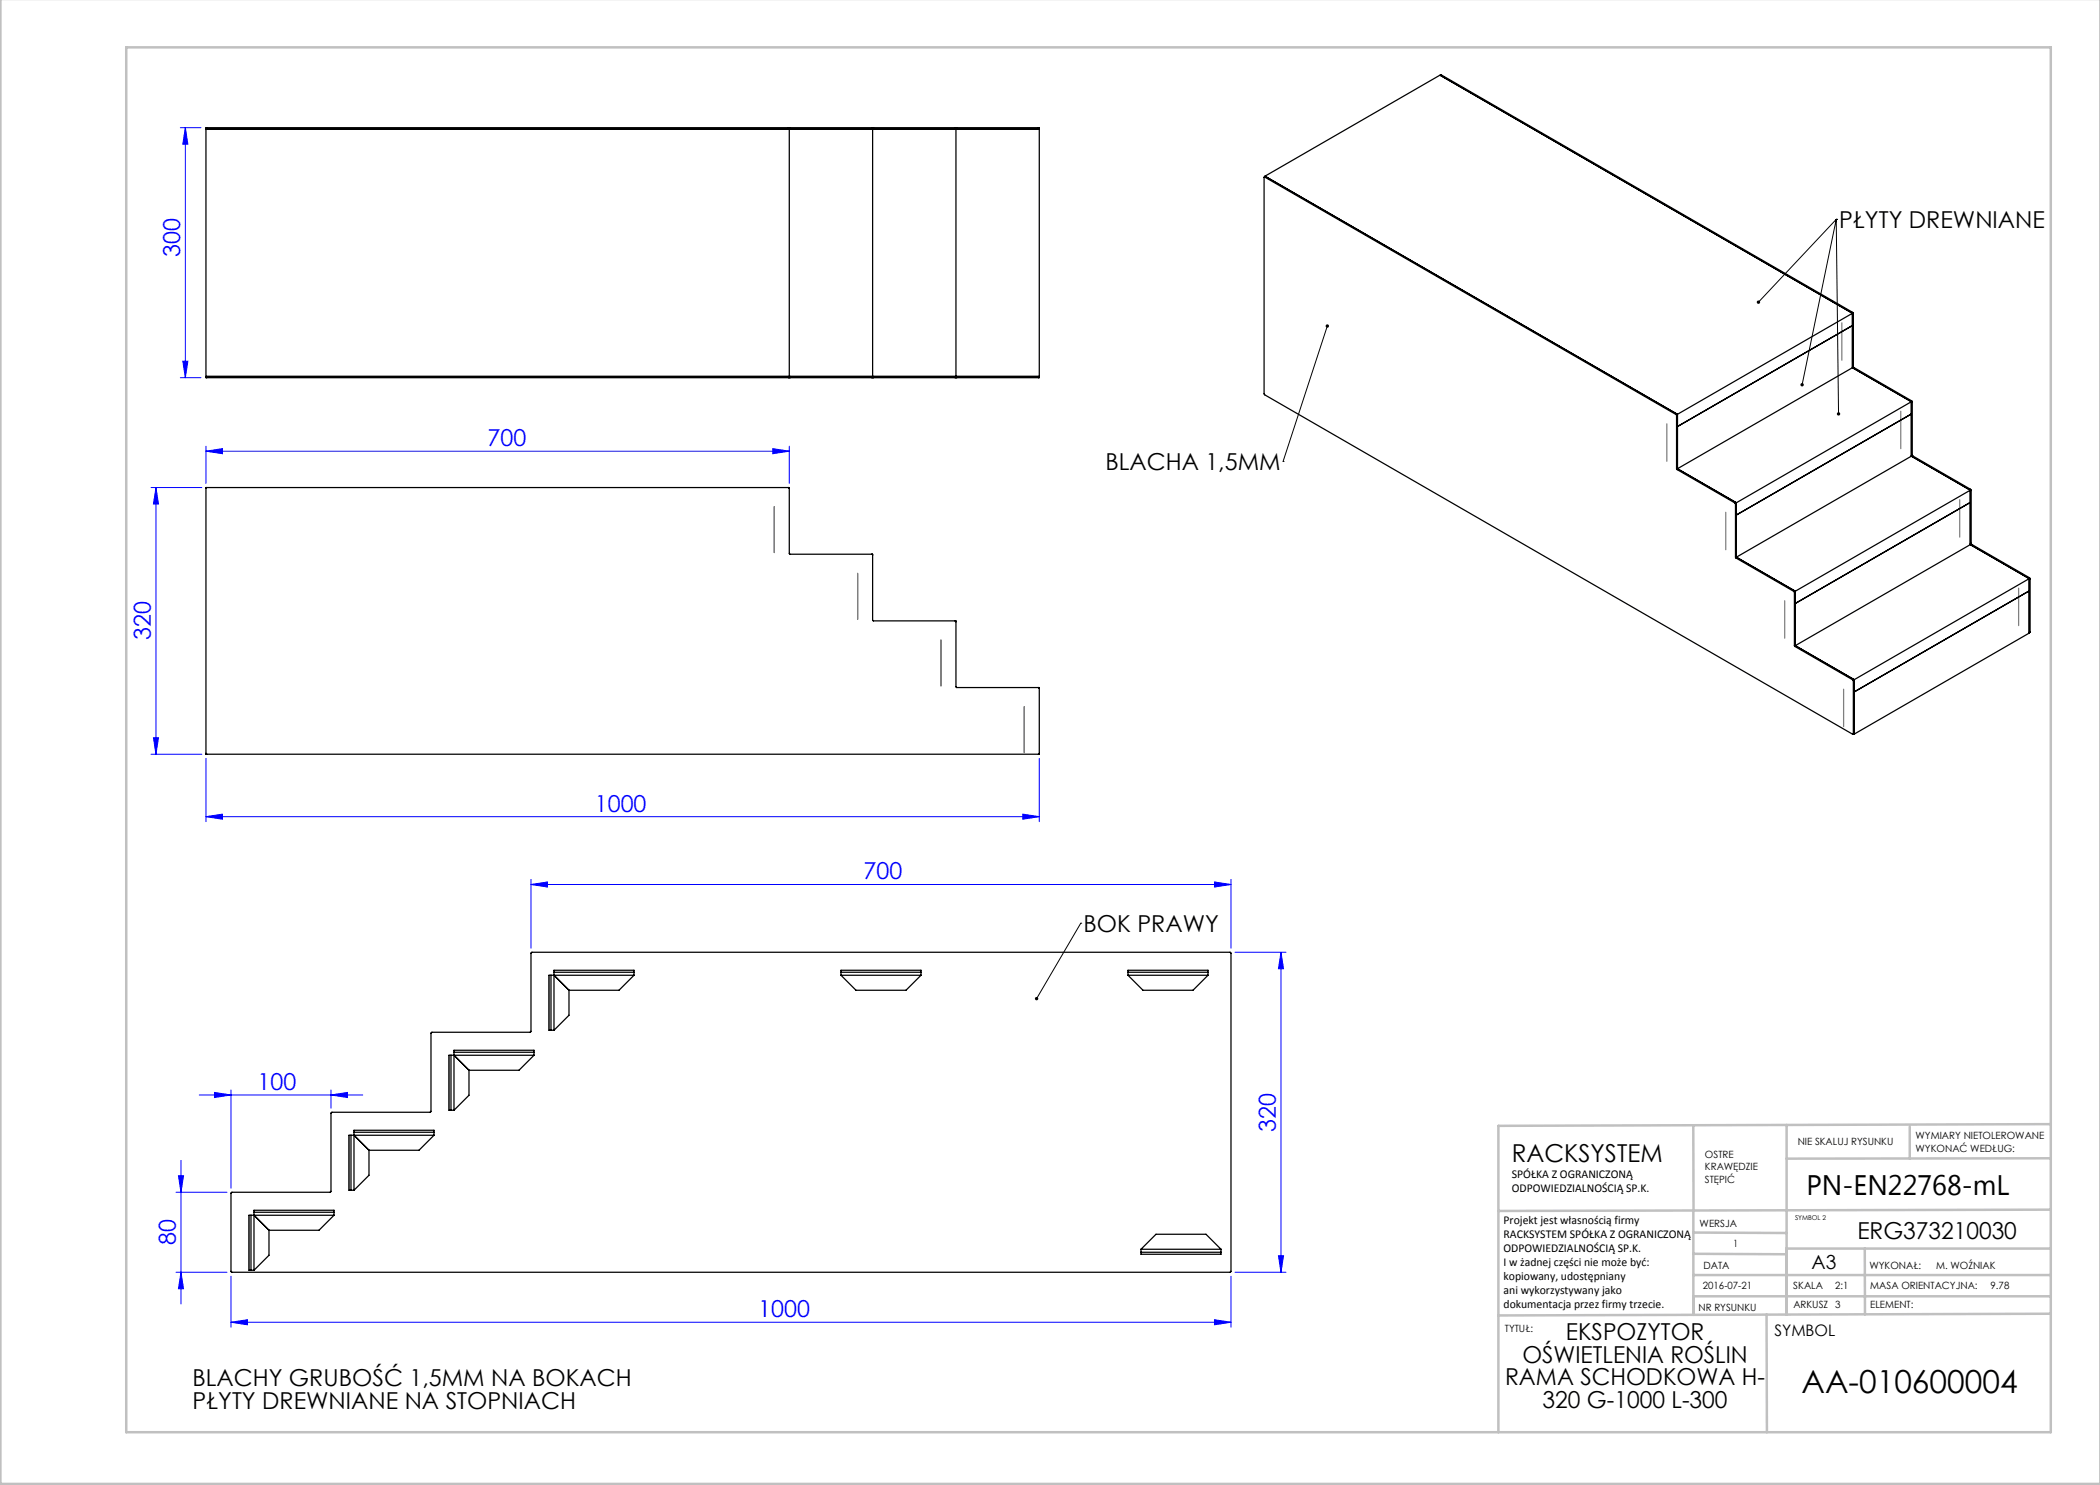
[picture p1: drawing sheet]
<svg xmlns="http://www.w3.org/2000/svg" width="420mm" height="297mm" viewBox="0 0 420 297" stroke-linecap="round" stroke-linejoin="round" font-family="sans-serif">
<g fill="none" stroke="#00f" stroke-width=".2">
<path d="M36.1 25.5h4.1M37.1 25.5l.5 3.3h-1zM37.1 25.5v50M36.1 75.5h4.1M36.6 72.2h1l-.5 3.3zM30.2 97.5h10.2M31.2 97.5l.5 3.3h-1zM31.2 97.5v53.3M41.2 90.2l3.3-.5v1zM41.2 89.2v7.5M41.2 90.2h116.7M154.6 89.7l3.3 .5-3.3 .5z"/>
<path d="M157.9 89.2v7.5M30.2 150.8h10.2M30.7 147.5h1l-.5 3.3zM41.2 151.7v12.6M207.9 151.7v12.6M41.2 163.3l3.3-.5v1zM41.2 163.3h166.7M106.2 176.9l3.3-.5v1zM106.2 175.9v13.8M106.2 176.9h140M204.6 162.8l3.3 .5-3.3 .5zM242.9 176.4l3.3 .5-3.3 .5z"/>
<path d="M246.2 175.9v13.8M247 190.5h10.2M256.2 190.5v64M256.2 190.5l.5 3.3h-1zM39.8 219h32.7M42.9 218.5l3.3 .5-3.3 .5zM46.2 218v19.7M66.2 219l3.3-.5v1zM66.2 218v3.7M35.2 238.5h10.2M35.7 235.1h1l-.5 3.4zM36.2 232.1v28.7"/>
<path d="M35.2 254.5h10.2M36.2 254.5l.5 3.3h-1zM46.2 255.3v10.2M246.2 255.3v10.2M247 254.5h10.2M255.7 251.1h1l-.5 3.4zM46.2 264.5l3.3-.6v1.1zM46.2 264.5h200M242.9 263.9l3.3 .6-3.3 .5z"/>
</g>
<g fill="none" stroke="#c0c0c0" stroke-width=".5">
<path d="M.1 -.1v296.9h419.9M25.2 9.5h385v276.9h-385zM338.7 225.2v16.9M357.3 225v37.9M382 225.4v6.3M410.1 224.8l-110.4 .4v61.2M410.1 231.7h-52.8M338.7 259.3h71.5M338.7 255h71.5M338.7 250.8l18.6 .1M338.7 246.5l18.6 .1M338.7 242.1v20.9"/>
<path d="M373 249.7v13.2M410.1 241.9l-110.4 .3M410.2 249.7h-52.9v13.2M353.3 262.9l.1 23.5M410.2 262.7l-110.5 .4"/>
</g>
<g fill="none" stroke="#808080" stroke-width=".25">
<path d="M368.4 64.6v7.4M333.4 84.8v7.5M380.2 82.3v7.4M391.9 99.9v7.5M154.9 101.3v9.2M171.5 114.7v9.1M345.2 102.5v7.4M403.7 117.6v7.5M188.2 128v9.2M356.9 120.1v7.5M368.7 137.8v7.5M204.9 141.3v9.2"/>
<path d="M109.8 195.1v11M89.8 211.1v11M69.8 227.1v11M49.8 243.1v11"/>
</g>
<path d="M367.2 43.9h.1M367.2 43.9l-15.5 16.5M367.2 43.9l-6.8 33.1M367.2 43.9l.5 38.9M265.5 65.2l-8.9 27.1M256.6 92.3h.1M216.1 184.6h.1M216.1 184.6l-8.8 15.1" fill="none" stroke="#000" stroke-width=".2"/>
<g fill="#00f">
<path d="M46.2 264.5l3.3-.6v1.1zM242.9 263.9l3.3 .6-3.3 .5zM106.2 176.9l3.3-.5v1zM242.9 176.4l3.3 .5-3.3 .5zM42.9 218.5l3.3 .5-3.3 .5zM66.2 219l3.3-.5v1zM41.2 90.2l3.3-.5v1zM154.6 89.7l3.3 .5-3.3 .5zM41.2 163.3l3.3-.5v1zM204.6 162.8l3.3 .5-3.3 .5z"/>
<path d="M36.2 254.5l.5 3.3h-1zM35.7 235.1h1l-.5 3.4zM255.7 251.1h1l-.5 3.4zM256.2 190.5l.5 3.3h-1z"/>
<path d="M31.2 97.5l.5 3.3h-1zM30.7 147.5h1l-.5 3.3z"/>
<path d="M37.1 25.5l.5 3.3h-1zM36.6 72.2h1l-.5 3.3z"/>
</g>
<path d="M351.4 60.2l.1 .5 .2-.3-.2 .3a.34 .34 0 0 0 .4 0 .34 .34 0 0 0 0-.5 .34 .34 0 0 0-.5 0zM360.2 76.7a.34 .34 0 0 0-.1 .3 .34 .34 0 0 0 .3 .3v-.3v.3a.34 .34 0 0 0 .4-.4 .34 .34 0 0 0-.6-.2zM367.4 82.6a.34 .34 0 0 0 0 .3 .34 .34 0 0 0 .3 .2v-.3v.3a.34 .34 0 0 0 .3-.5 .34 .34 0 0 0-.6 0zM265.2 64.9a.34 .34 0 0 0 0 .6 .34 .34 0 0 0 .6-.1 .34 .34 0 0 0-.2-.5l-.1 .3 .1-.3zM207.1 199.5l-.1 .2 .1 .3 .2-.3-.2 .3a.34 .34 0 0 0 .5-.1 .34 .34 0 0 0-.1-.4 .34 .34 0 0 0-.4 0z" fill="#000"/>
<g fill="none" stroke="#000" stroke-width=".25">
<path d="M288.3 15l-.2 .1M288.3 15l82.2 47.5M41.2 25.8h116.8M41.4 25.5h-.2v50h.2M41.4 25.5v.3M41.4 25.5h116.3M157.7 25.5h.2M157.7 25.5v.3M157.9 25.5h.1M157.9 25.5v50M158 25.8h16.7M158 25.5v.3"/>
<path d="M158 25.5h16.4M174.4 25.5h.1M174.4 25.5v.3M174.5 25.5h.2M174.5 25.5v50M174.7 25.8h16.7M174.7 25.5v.3M174.7 25.5h16.3M191 25.5h.2M191 25.5v.3M191.2 25.5h.2M191.2 25.5v50"/>
<path d="M191.4 25.8h16.5M191.4 25.5v.3M191.4 25.5h16.3M207.7 25.5h.2v50h-.2M207.7 25.5v.3M252.8 35.4l.3-.1-.2 .1M252.9 35.4l-.1 .1 .1 43.4 117.6 68 .2-.1M252.9 35.4l82.3 47.5M253 35.2v.1M253 35.2l82.5 47.7M253 35.2l35-20.2 82.5 47.7M41.2 75.3h116.8"/>
<path d="M41.4 75.3v.2M41.4 75.5h116.3M157.7 75.5h.2M157.7 75.3v.2M157.9 75.5h.1M158 75.3h16.7M158 75.5h16.4M158 75.3v.2M174.4 75.5h.1M174.4 75.3v.2M174.5 75.5h.2M174.7 75.3h16.7"/>
<path d="M174.7 75.5h16.3M174.7 75.3v.2M191 75.5h.2M191 75.3v.2M191.2 75.5h.2M191.4 75.3h16.5M191.4 75.5h16.3M191.4 75.3v.2M207.7 75.3v.2M370.5 62.7l-35 20.2M370.5 62.7v10.8M370.5 65.1l-35 20.2"/>
<path d="M370.5 73.5l-35 20.2M370.5 73.5l11.8 6.8M370.5 62.5l.2 .2M370.5 62.5l-.1 .1M370.7 73.3l-.2 .2h.3M370.7 73.3l.1 .2M370.7 62.7v10.6M370.7 62.7l-.2 .1M370.8 73.5l11.5 6.7M41.2 97.5h116.7v13.3h16.6l.1 13.3 16.6 .1v13.1l.1 .2h16.6v13.3h-166.7zM41.4 97.5l-.2 .2M157.7 97.5l.2 .2"/>
<path d="M335.2 82.9l.1 .2M335.2 82.9h.3l-.2 .2M335.3 93.7l.1 .2M335.3 83.1v10.6M335.4 93.9l11.6 6.7M335.5 93.6l.1 .2M335.5 82.9v10.7M335.5 93.6l-.2 .1M335.6 93.8l11.7 6.8M335.6 93.8l-.2 .1M382.3 82.8l-35 20.2M382.3 91.2l-35 20.2"/>
<path d="M382.3 80.3v10.9M382.3 91.2l11.8 6.8M382.3 80.3l-35 20.3M382.3 80.2l.2 .2M382.3 80.2l-.1 .1M382.5 91l-.2 .2h.3M382.5 91l.1 .2M382.5 80.4l-.2 .1M382.5 80.4v10.6M382.6 91.2l11.5 6.7M394.1 98v10.9M394.1 98l-35 20.2"/>
<path d="M394.1 97.9l.1 .2M394.1 97.9l-.2 .1M394.2 98.1l-.1 .1M394.2 98.1v10.6M174.4 110.8l.1 .2M347 100.6l.1 .2M347 100.6h.2l-.1 .2M347.1 111.4l.1 .2M347.1 100.8v10.6M347.2 111.6l11.6 6.7M347.3 111.3l.1 .2M347.3 100.6v10.7"/>
<path d="M347.3 111.3l-.2 .1M347.4 111.5l11.7 6.7M347.4 111.5l-.2 .1M358.8 118.3l.1 .2M358.8 118.3h.2l-.1 .2M358.9 118.5v10.6M359.1 118.2v10.8M394.1 108.9l-35 20.2M394.1 100.5l-35 20.2M394.1 108.9l11.7 6.8M394.2 108.7l-.1 .2h.3M394.2 108.7l.2 .2"/>
<path d="M394.4 108.9l11.5 6.7M405.8 115.7v10.9l-35 20.2M405.8 118.2l-35 20.2M405.8 115.7l-35 20.2M405.9 115.6l.1 .2M405.9 115.6l-.2 .1M406 115.8l-.2 .1M406 115.8v10.6M191 124.2l.2 .1M207.7 137.5l.2 .2M358.9 129.1l.1 .2M359 129.3l11.5 6.7"/>
<path d="M359.1 129l.1 .2M359.1 129l-.2 .1M359.2 129.2l11.6 6.7M359.2 129.2l-.2 .1M370.5 136l.2 .2M370.5 136h.3l-.1 .2M370.7 136.2v10.6M370.8 135.9v10.9M406 126.4l-.2 .1M41.2 150.7l.2 .1M207.9 150.7l-.2 .1M370.7 146.8l.1-.1-.2 .2"/>
<path d="M370.8 146.8h.1M110.2 195.1h.6M110.2 195.1h-.4v11h.4M110.2 195.1v11M110.8 194.5v.6M110.8 195.1h16M110.8 194.5v-.4h16v.4M110.8 195.1v11M110.8 195.1l3 3M110.8 194.5h16M113.8 198.1v5l-3 3M126.8 194.5v.6"/>
<path d="M126.8 195.1l-3 3h-10M168.2 194.5v.6M168.2 195.1h16M168.2 194.5h16M168.2 194.5v-.4h16v.4M168.2 195.1l3 3h10l3-3M184.2 194.5v.6M225.6 194.5v.6M225.6 195.1h16M225.6 194.5h16M225.6 194.5v-.4h16v.4M225.6 195.1l3 3h10l3-3"/>
<path d="M241.6 194.5v.6M90.2 211.1h.6M90.2 211.1h-.4v11h.4M90.2 211.1v11M90.8 210.5v.6M90.8 211.1h16M90.8 210.5v-.4h16v.4M90.8 211.1v11M90.8 211.1l3 3M90.8 210.5h16M93.8 214.1v5l-3 3M106.8 210.5v.6"/>
<path d="M106.8 211.1l-3 3h-10M110.2 206.1h.6M46.3 238.5l19.8-.1 .2-15.9 19.8-.1 .1-15.9 19.9-.1 .1-15.7 .2-.2h139.6l.2 .1v63.7l-.2 .1-199.6 .1-.2-.2zM70.2 238.1h.6M70.2 227.1h.6M70.2 227.1v11M70.2 227.1h-.4v11h.4M70.8 226.5v.6M70.8 227.1h16M70.8 226.5v-.4h16v.4M70.8 227.1v11M70.8 227.1l3 3"/>
<path d="M70.8 226.5h16M73.8 230.1v5l-3 3M86.8 226.5v.6M86.8 227.1l-3 3h-10M90.2 222.1h.6M50.2 243.1h.6M50.2 254.1h.6M50.2 243.1h-.4v11h.4M50.2 243.1v11M50.8 242.5v.6M50.8 243.1h16M50.8 242.5v-.4h16v.4"/>
<path d="M50.8 243.1v11M50.8 243.1l3 3M50.8 242.5h16M53.8 246.1v5l-3 3M66.8 242.5v.6M66.8 243.1l-3 3h-10M228.2 249.9v.6M228.2 250.5h16M228.2 250.5v.4h16v-.4M228.2 249.9h16M228.2 249.9l3-3h10l3 3M244.2 249.9v.6"/>
</g>
<text font-size="6.3" x="360.3" y="278.5">AA-010600004</text>
<text font-size="5.6" x="361.3" y="239.1">PN-EN22768-mL</text>
<text font-size="4.9" x="302.4" y="232.4">RACKSYSTEM</text>
<g font-size="4.7">
<text x="367.8" y="45.6">PŁYTY DREWNIANE</text>
<text x="221.1" y="94">BLACHA 1,5MM</text>
<text x="216.7" y="186.4">BOK PRAWY</text>
<text x="371.5" y="247.8">ERG373210030</text>
<text x="313.2" y="268.1">EKSPOZYTOR</text>
<text x="304.5" y="272.6">OŚWIETLENIA ROŚLIN</text>
<text x="38.5" y="277.2">BLACHY GRUBOŚĆ 1,5MM NA BOKACH</text>
<text x="38.5" y="281.8">PŁYTY DREWNIANE NA STOPNIACH</text>
<text x="301" y="277.1">RAMA SCHODKOWA H-</text>
<text x="308.5" y="281.6">320 G-1000 L-300</text>
</g>
<g font-size="4.7" fill="#00f">
<text x="36.1" y="51.4" transform="rotate(-90 36.1 51.4)">300</text>
<text x="97.5" y="89.2">700</text>
<text x="30.2" y="128.1" transform="rotate(-90 30.2 128.1)">320</text>
<text x="119" y="162.3">1000</text>
<text x="172.7" y="175.9">700</text>
<text x="51.5" y="218">100</text>
<text x="255.2" y="226.3" transform="rotate(-90 255.2 226.3)">320</text>
<text x="35.2" y="249" transform="rotate(-90 35.2 249)">80</text>
<text x="151.6" y="263.4">1000</text>
</g>
<text font-size="3.9" x="362.3" y="253.8">A3</text>
<text font-size="3.2" x="354.9" y="267.2">SYMBOL</text>
<g font-size="2.4">
<text x="302.4" y="235.6">SPÓŁKA Z OGRANICZONĄ</text>
<text x="302.4" y="238.4">ODPOWIEDZIALNOŚCIĄ SP.K.</text>
<text x="300.7" y="244.7">Projekt jest własnością firmy</text>
<text x="300.7" y="247.5">RACKSYSTEM SPÓŁKA Z OGRANICZONĄ</text>
<text x="300.7" y="250.3">ODPOWIEDZIALNOŚCIĄ SP.K.</text>
<text x="300.7" y="253.1">I w żadnej części nie może być:</text>
<text x="300.7" y="256">kopiowany, udostępniany</text>
<text x="300.7" y="258.8">ani wykorzystywany jako</text>
<text x="300.7" y="261.6">dokumentacja przez firmy trzecie.</text>
</g>
<g font-size="2">
<text x="383.1" y="227.9">WYMIARY NIETOLEROWANE</text>
<text x="341" y="231.6">OSTRE</text>
<text x="359.5" y="228.9">NIE SKALUJ RYSUNKU</text>
<text x="383.1" y="230.4">WYKONAĆ WEDŁUG:</text>
<text x="341" y="234.1">KRAWĘDZIE</text>
<text x="341" y="236.6">STĘPIĆ</text>
<text x="339.9" y="245.4">WERSJA</text>
<text x="346.6" y="249.5">1</text>
<text x="340.6" y="257.7">2016-07-21</text>
<text x="340.7" y="253.8">DATA</text>
<text x="358.7" y="257.7">SKALA</text>
<text x="367" y="257.7">2:1</text>
<text x="373.9" y="253.8">WYKONAŁ:</text>
<text x="374.1" y="257.7">MASA ORIENTACYJNA:</text>
<text x="387.2" y="253.8">M. WOŹNIAK</text>
<text x="398.1" y="257.7">9.78</text>
<text x="339.7" y="262.3">NR RYSUNKU</text>
<text x="358.7" y="261.7">ARKUSZ 3</text>
<text x="374.1" y="261.7">ELEMENT:</text>
<text x="301" y="266.4">TYTUŁ:</text>
</g>
<text font-size="1.3" x="359" y="244">SYMBOL 2</text>
</svg>
